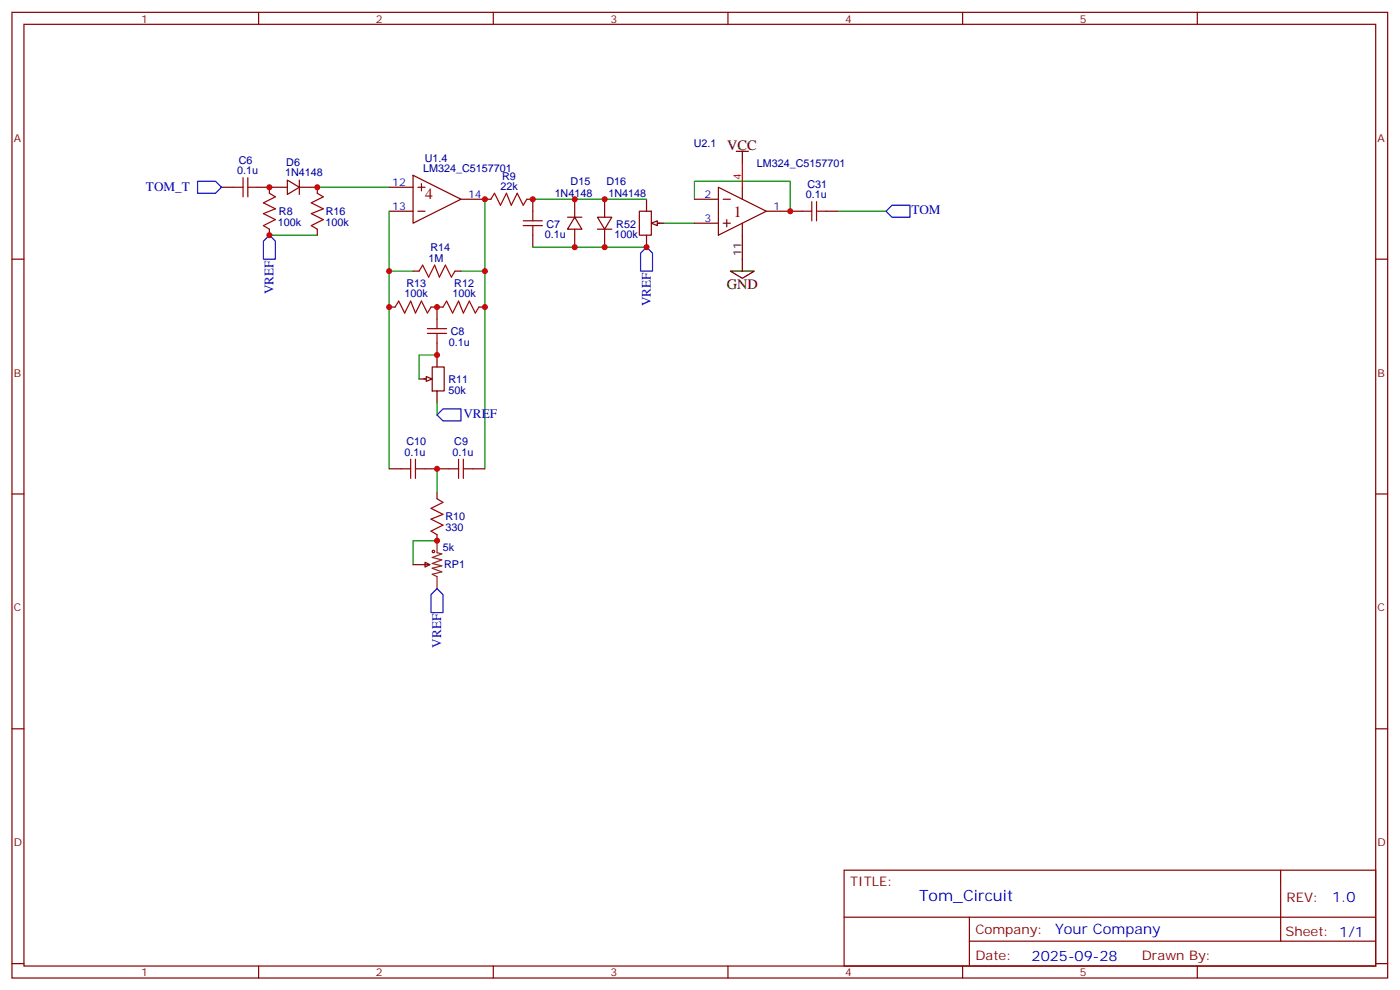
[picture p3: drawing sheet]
<svg xmlns="http://www.w3.org/2000/svg" width="413mm" height="292mm" viewBox="0 0 413 292" stroke-linecap="round" stroke-linejoin="round" font-family="sans-serif">
<g fill="none" stroke="#870000" stroke-width=".35">
<path d="M3.5 3.6h405.4v284.4h-405.4zM7.1 7.2h398.2v277.2h-398.2zM76.2 3.6v3.6M145.3 3.6v3.6M214.5 3.6v3.6M283.6 3.6v3.6M352.8 3.6v3.6M65.3 55.1h3.5M75.8 55.1h8.9M79.4 55.1v1.8M84.7 53l3.5 2.1-3.5 2.2zM88.2 55.1h5.3"/>
<path d="M88.2 53v4.3M142.9 58.7h1.7M155.2 58.7h1.8v3.5M3.5 76.3h3.6M79.4 67.5v1.8M157 69.3v3.5M405.3 76.3h3.6M124.9 111.6h1.7M127.4 108.1h3.5v7h-3.5zM3.5 145.5h3.6M128.8 145.1v1.8M128.8 157.4v1.8"/>
<path d="M405.3 145.5h3.6M121.7 166.3h4.9M125.2 165.6l1.4 .7-1.4 .7zM3.5 214.6h3.6M405.3 214.6h3.6M248.7 256.2h156.6v28.2h-156.6zM377.3 256.2v20.9M248.7 270.1h156.5M285.6 277.1h119.6M285.6 270.1v14.1M3.5 283.7h3.6M76.2 284.4v3.6"/>
<path d="M145.3 284.4v3.6M214.5 284.4v3.6M283.6 284.4v3.6M352.8 284.4v3.6M405.3 283.7h3.6"/>
</g>
<path d="M79.4 69.3h14.1M121.7 79.8h-7v58.2M135.8 79.8h7.1v58.2M128.8 104.5h-5.3v7.1M128.8 138v7.1M128.8 159.2h-7.1v7.1" fill="none" stroke="#008700" stroke-width=".35"/>
<g fill="none" stroke="#a10000" stroke-width=".35">
<path d="M68.8 55.1h2.8M71.6 52.3v5.7M73 52.3v5.7M73 55.1h2.8M79.4 56.9l1.7 1.1-3.5 1.7 3.5 1.8-3.5 1.4 3.5 1.8-3.5 1.7 1.8 1.1M144.6 58.7l1.1-1.8 1.8 3.5 1.7-3.5 1.4 3.5 1.8-3.5 1.8 3.5 1-1.7M154.2 65h5.6M154.2 66.4h5.6M157 62.2v2.8M157 66.4v2.9M128.8 146.9l1.7 1-3.5 1.8 3.5 1.7-3.5 1.5 3.5 1.7-3.5 1.8 1.8 1"/>
<circle cx="127.7" cy="162.4" r=".35"/>
</g>
<path d="M128.8 159.2v3.5l1.4 .4-2.8 1 2.8 .8-2.8 1 2.8 .7-2.8 .7 2.8 1.1-2.8 .7 1.4 .7v3.5" fill="none" stroke="#8c2424" stroke-width=".35"/>
<path d="M123.5 111.6h3.5M128.8 104.5v3.6M128.8 115.1v3.5" fill="none" stroke="#000" stroke-width=".35"/>
<path d="M125.6 110.9l1.8 .7-1.8 .7z" fill="#f0f0f0" stroke="#870000" stroke-width=".35"/>
<g fill="none" stroke="#a10000" stroke-width=".35">
<path d="M93.5 56.9l1.7 1.1-3.5 1.7 3.5 1.8-3.5 1.4 3.5 1.8-3.5 1.7 1.8 1.1M123.5 79.8l1-1.7 1.8 3.5 1.8-3.5 1.4 3.5 1.7-3.5 1.8 3.5 1.1-1.8M116.4 90.4l1.1-1.7 1.7 3.5 1.8-3.5 1.4 3.5 1.8-3.5 1.7 3.5 1.1-1.8M125.9 96.8h5.7M125.9 98.2h5.7M128.8 93.9v2.9M128.8 98.2v2.8M130.5 90.4l1.1-1.7 1.7 3.5 1.8-3.5 1.4 3.5 1.8-3.5 1.8 3.5 1-1.8M118.2 138h2.8M121 135.2v5.7M122.4 138h2.8M122.4 135.2v5.7"/>
<path d="M132.3 138h2.8M135.1 135.2v5.7M136.5 135.2v5.7M136.5 138h2.8"/>
</g>
<g fill="none" stroke="#870000" stroke-width=".35">
<path d="M93.5 55.1v1.8M93.5 67.5v1.8M121.7 79.8h1.8M134.1 79.8h1.7M188.4 62.2h3.5v7.1h-3.5zM192.6 65.7h1.8M114.7 90.4h1.7M127 90.4h3.5M128.8 90.4v3.5M141.1 90.4h1.8M128.8 101v3.5M114.7 138h3.5"/>
<path d="M125.2 138h7.1M139.3 138h3.6"/>
</g>
<path d="M190.5 58.7v3.5M217 44.6h3.5M218.7 44.6v3.5M190.5 69.3v3.5M192.3 65.7h3.5M215.2 79.8h7l-3.5 2.2zM218.7 76.3v3.5" fill="none" stroke="#000" stroke-width=".35"/>
<path d="M204.6 58.7v-5.3h28.2v8.8" fill="none" stroke="#008700" stroke-width=".35"/>
<path d="M79.4 69.3l1.7 1.7v5.3h-3.5v-5.3zM190.5 72.8l1.8 1.7v5.3h-3.6v-5.3zM128.8 122.2l1.7-1.8h5.3v3.5h-5.3zM127 175.1l1.8-1.8 1.7 1.8v5.3h-3.5z" fill="none" stroke="#00f" stroke-width=".35"/>
<path d="M191.9 65.7l1.8-.7v1.4z" fill="#f0f0f0" stroke="#870000" stroke-width=".35"/>
<path d="M93.5 55.1h21.2M142.9 58.7v21.1M157 58.7h33.5M114.7 62.2v17.6M157 72.8h33.5M195.8 65.7h8.8M246.9 62.2h14.2M128.8 118.6v3.6" fill="none" stroke="#008700" stroke-width=".35"/>
<path d="M58.2 53.4h5.3l1.8 1.7-1.8 1.8h-5.3zM261.1 62.2l1.7-1.8h5.3v3.6h-5.3z" fill="none" stroke="#00f" stroke-width=".35"/>
<g fill="none" stroke="#870000" stroke-width=".35">
<path d="M114.7 55.1h7M121.7 51.6l14.1 7.1-14.1 7zM123.1 55.1h2.1M124.2 54.1v2.1M135.8 58.7h7.1M169.3 58.7v5.3M178.2 58.7v5.3M204.6 58.7h7.1M211.7 55.1l14.1 7.1-14.1 7.1zM213.1 58.7h2.1M218.7 55.1v3.6M114.7 62.2h7"/>
<path d="M123.1 62.2h2.1M167.2 64h4.2M169.3 64l2.1 3.5h-4.2zM169.3 67.5v5.3M176 64h4.3l-2.1 3.5zM176 67.5h4.3M178.2 67.5v5.3M204.6 65.7h7.1M213.1 65.7h2.1M214.1 64.7v2.1M218.7 65.7v3.6M225.8 62.2h10.6"/>
<path d="M243.4 62.2h3.5"/>
</g>
<path d="M218.7 69.3v7" fill="none" stroke="#000" stroke-width=".35"/>
<path d="M218.7 48.1v7" fill="none" stroke="#f00" stroke-width=".35"/>
<path d="M239.2 59.4v5.6M240.6 59.4v5.6M236.4 62.2h2.8M240.6 62.2h2.8" fill="none" stroke="#a10000" stroke-width=".35"/>
<g fill="#c00">
<circle cx="79.4" cy="55.1" r=".88"/>
<circle cx="128.8" cy="159.2" r=".88"/>
<circle cx="128.8" cy="138" r=".88"/>
<circle cx="142.9" cy="90.4" r=".88"/>
<circle cx="114.7" cy="90.4" r=".88"/>
<circle cx="128.8" cy="104.5" r=".88"/>
<circle cx="128.8" cy="90.4" r=".88"/>
<circle cx="79.4" cy="69.3" r=".88"/>
<circle cx="157" cy="58.7" r=".88"/>
<circle cx="190.5" cy="72.8" r=".88"/>
<circle cx="93.5" cy="55.1" r=".88"/>
<circle cx="114.7" cy="79.8" r=".88"/>
<circle cx="142.9" cy="79.8" r=".88"/>
<circle cx="142.9" cy="58.7" r=".88"/>
<circle cx="232.8" cy="62.2" r=".88"/>
<circle cx="169.3" cy="58.7" r=".88"/>
<circle cx="169.3" cy="72.8" r=".88"/>
<circle cx="178.2" cy="72.8" r=".88"/>
<circle cx="178.2" cy="58.7" r=".88"/>
</g>
<g font-size="4.6" fill="#800">
<text x="125.2" y="58.7">4</text>
<text x="216.3" y="64">1</text>
</g>
<text font-size="4.6" fill="#00f" x="270.8" y="265.3">Tom_Circuit</text>
<g font-size="4.2">
<text x="214.2" y="44.1">VCC</text>
<text x="214.1" y="85.1">GND</text>
</g>
<g font-size="4.2" fill="#00f">
<text x="392.5" y="265.5">1.0</text>
<text x="310.9" y="275">Your Company</text>
<text x="304" y="282.9">2025-09-28</text>
</g>
<g font-size="3.9" fill="#00f">
<text x="43" y="56.2">TOM_T</text>
<text x="268.5" y="63">TOM</text>
<text x="80.6" y="86.6" transform="rotate(-90 80.6 86.6)">VREF</text>
<text x="191.7" y="90.2" transform="rotate(-90 191.7 90.2)">VREF</text>
<text x="136.6" y="123">VREF</text>
<text x="130" y="190.7" transform="rotate(-90 130 190.7)">VREF</text>
</g>
<g font-size="3.9" fill="#800">
<text x="250.5" y="260.8">TITLE:</text>
<text x="379.1" y="265.5">REV:</text>
<text x="287.4" y="275">Company:</text>
<text x="378.7" y="275.6">Sheet: 1/1</text>
<text x="287.4" y="282.7">Date:</text>
<text x="336.4" y="282.8">Drawn By:</text>
</g>
<g font-size="3.2" fill="#800">
<text x="41.6" y="6.6">1</text>
<text x="110.8" y="6.6">2</text>
<text x="179.9" y="6.6">3</text>
<text x="249.1" y="6.6">4</text>
<text x="318.2" y="6.6">5</text>
<text x="4.1" y="41.7">A</text>
<text x="405.9" y="41.7">A</text>
<text x="4.1" y="110.9">B</text>
<text x="405.9" y="110.9">B</text>
<text x="4.1" y="180">C</text>
<text x="405.9" y="180">C</text>
<text x="4.1" y="249.2">D</text>
<text x="405.9" y="249.2">D</text>
<text x="41.6" y="287.4">1</text>
<text x="110.8" y="287.4">2</text>
<text x="179.9" y="287.4">3</text>
<text x="249.1" y="287.4">4</text>
<text x="318.2" y="287.4">5</text>
</g>
<g font-size="3.2" fill="#000080">
<text x="125.2" y="47.6">U1.4</text>
<text x="204.4" y="43.3">U2.1</text>
<text x="69.8" y="51.3">0.1u</text>
<text x="70.4" y="48.3">C6</text>
<text x="84" y="52">1N4148</text>
<text x="84.4" y="48.8">D6</text>
<text x="124.7" y="50.6">LM324_C5157701</text>
<text x="148" y="52.9">R9</text>
<text x="223" y="49.1">LM324_C5157701</text>
<text x="147.5" y="55.8">22k</text>
<text x="163.4" y="58">1N4148</text>
<text x="168.1" y="54.4">D15</text>
<text x="178.7" y="54.4">D16</text>
<text x="179.3" y="58">1N4148</text>
<text x="237.4" y="58.3">0.1u</text>
<text x="237.9" y="55.3">C31</text>
<text x="82.2" y="63.3">R8</text>
<text x="96" y="63.3">R16</text>
<text x="81.8" y="66.4">100k</text>
<text x="96" y="66.4">100k</text>
<text x="160.5" y="70">0.1u</text>
<text x="161" y="67">C7</text>
<text x="181.1" y="70">100k</text>
<text x="181.6" y="67">R52</text>
<text x="126.3" y="77">1M</text>
<text x="126.8" y="74">R14</text>
<text x="119.2" y="87.6">100k</text>
<text x="119.8" y="84.6">R13</text>
<text x="133.3" y="87.6">100k</text>
<text x="133.9" y="84.6">R12</text>
<text x="132.3" y="101.8">0.1u</text>
<text x="132.8" y="98.8">C8</text>
<text x="132.1" y="112.9">R11</text>
<text x="132.1" y="116.1">50k</text>
<text x="119.8" y="131.2">C10</text>
<text x="133.9" y="131.2">C9</text>
<text x="119.2" y="134.2">0.1u</text>
<text x="133.3" y="134.2">0.1u</text>
<text x="131.2" y="153.2">R10</text>
<text x="131.2" y="156.4">330</text>
<text x="130.5" y="162.1">5k</text>
<text x="130.9" y="167.3">RP1</text>
</g>
<text font-size="3.2" fill="#f00" x="218.4" y="53" transform="rotate(-90 218.4 53)">4</text>
<g font-size="3.2" fill="#00f">
<text x="115.6" y="54.8">12</text>
<text x="137.9" y="58.3">14</text>
<text x="207.5" y="58.3">2</text>
<text x="115.6" y="61.8">13</text>
<text x="207.5" y="65.4">3</text>
<text x="227.9" y="61.8">1</text>
</g>
<text font-size="3.2" x="218.4" y="75.4" transform="rotate(-90 218.4 75.4)">11</text>
</svg>
